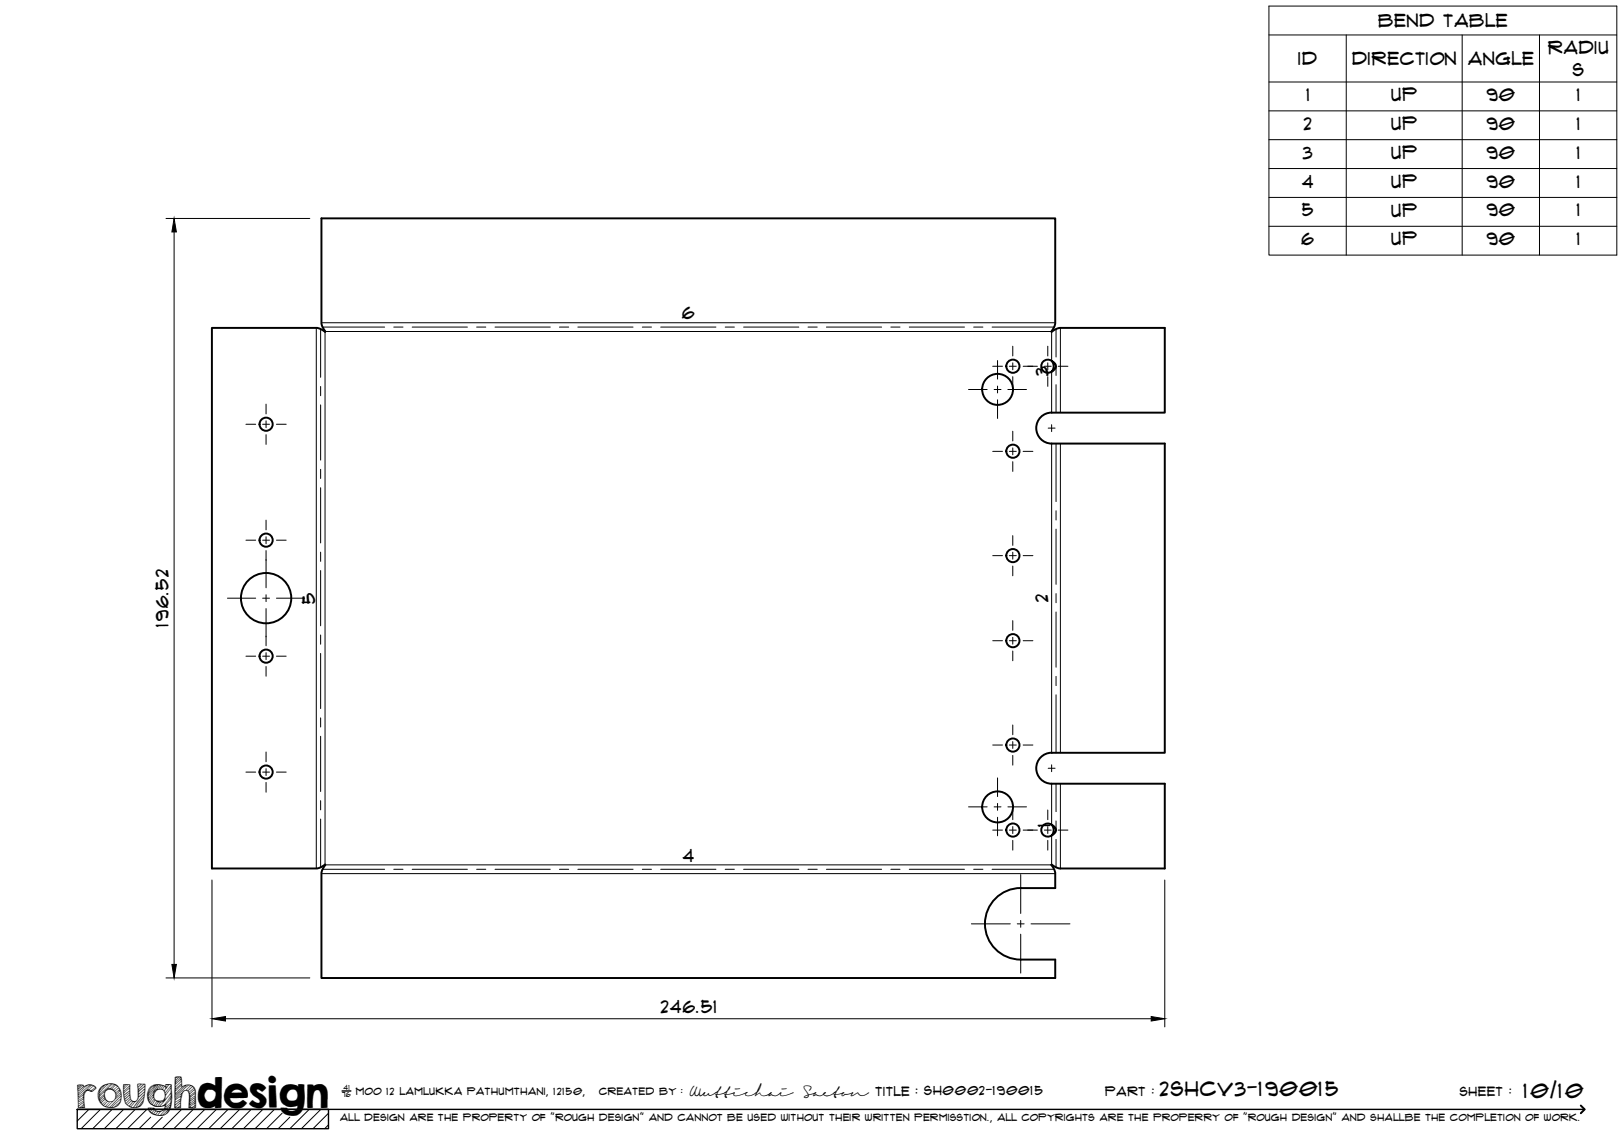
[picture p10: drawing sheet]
<svg xmlns="http://www.w3.org/2000/svg" width="420mm" height="297mm" viewBox="0 0 420 297" stroke-linecap="round" stroke-linejoin="round" font-family="sans-serif">
<!-- layer: Visible -->
<g fill="none" stroke="#000" stroke-width=".51">
<path d="M272.1 93.4l.7 .6 .4 .7-.3 .7-.8 .7 .3-.4 .2-.8-.2-1zM272.1 93.4a1.7 1.7 0 0 0-2.7 1.4 1.7 1.7 0 0 0 2.7 1.3M272.1 106.8h29.2v-22h-27.2l-2.1 1 .8-1.2 .2-.9v-27.2h-189.8v27.2l.2 .9 .8 1.2-2.2-1h-27.2v139.9h27.2l2.2-.9-.8 1.2-.2 .8v27.3h189.8v-4.8h-8.9a9.3 9.3 0 0 1-9.3-9.3 9.3 9.3 0 0 1 9.3-9.2M272.1 106.8a4 4 0 0 0-4 4 4 4 0 0 0 4 4h29.2v80h-29.2M272.1 194.8a4 4 0 0 0-4 4 4 4 0 0 0 4 4h29.2v21.9h-27.2l-.8-.2-1.2-.8 .9 2v4.1h-8.9M272.1 213.4l.7 .6 .4 .7-.3 .8-.8 .7 .3-.5 .2-.8-.2-1zM272.1 213.4a1.7 1.7 0 0 0-2.7 1.4 1.7 1.7 0 0 0 2.7 1.4"/>
<circle cx="262.1" cy="94.8" r="1.7"/>
<circle cx="68.8" cy="109.8" r="1.7"/>
<circle cx="258.1" cy="100.8" r="4"/>
<circle cx="262.1" cy="116.8" r="1.7"/>
<circle cx="68.8" cy="139.8" r="1.7"/>
<circle cx="68.8" cy="154.8" r="6.5"/>
<circle cx="262.1" cy="143.8" r="1.7"/>
<circle cx="68.8" cy="169.8" r="1.7"/>
<circle cx="262.1" cy="165.8" r="1.7"/>
<circle cx="68.8" cy="199.8" r="1.7"/>
<circle cx="262.1" cy="192.8" r="1.7"/>
<circle cx="258.1" cy="208.8" r="4"/>
<circle cx="262.1" cy="214.8" r="1.7"/>
</g>
<!-- layer: Bend Center -->
<g fill="none" stroke="#000" stroke-width=".26">
<path d="M83 85.1v12.5M83 100v2.4M83.5 84.6h16M101.9 84.6h2.4M106.6 84.6h14.3M123.3 84.6h2.4M128.1 84.6h14.3M144.7 84.6h2.4M149.5 84.6h14.3M166.2 84.6h2.4M170.9 84.6h14.3M187.6 84.6h2.4"/>
<path d="M192.4 84.6h14.3M209 84.6h2.4M213.8 84.6h14.3M230.5 84.6h2.4M235.2 84.6h14.3M251.9 84.6h2.4M256.7 84.6h16M273.2 85.1v7.3M273.2 94.8v2.3M273.2 99.5v7.3M83 104.8v14.2M273.2 114.8v15"/>
<path d="M83 121.4v2.4M83 126.2v14.3M273.2 132.2v2.3M273.2 136.9v14.3M83 142.9v2.4M83 147.6v14.3M273.2 153.6v2.4M273.2 158.4v14.2M83 164.3v2.4M83 169.1v14.3M273.2 175v2.4M273.2 179.8v15"/>
<path d="M83 185.7v2.4M83 190.5v14.3M83 207.2v2.4M83 211.9v12.5M273.2 202.8v7.2M273.2 212.4v2.4M273.2 217.2v7.2M83.5 224.9h16M101.9 224.9h2.4M106.6 224.9h14.3M123.3 224.9h2.4M128.1 224.9h14.3"/>
<path d="M144.7 224.9h2.4M149.5 224.9h14.3M166.2 224.9h2.4M170.9 224.9h14.3M187.6 224.9h2.4M192.4 224.9h14.3M209 224.9h2.4M213.8 224.9h14.3M230.5 224.9h2.4M235.2 224.9h14.3M251.9 224.9h2.4M256.7 224.9h16"/>
</g>
<!-- layer: Visible Narrow -->
<g fill="none" stroke="#000" stroke-width=".26">
<path d="M81.8 84.8v139.9M83.2 83.5h189.8M84.1 85.8v137.9M84.2 85.8h187.8M272.1 85.8v7.6M272.1 96.1v10.7M274.3 84.8v22M272.1 114.8v80M274.3 114.8v80M272.1 202.8v10.6M272.1 216.2v7.5M274.3 202.8v21.9"/>
<path d="M83.2 226h189.8M84.2 223.8h187.8"/>
</g>
<!-- layer: TitleBlock -->
<path d="M20 287h65v5h-65zM20 287h390M88.5 282.3h2.3" fill="none" stroke="#000" stroke-width=".36"/>
<path d="M409 286.1l1 .9-1 1" fill="none" stroke="#000" stroke-width=".51"/>
<g fill="none" stroke="#000" stroke-width=".26">
<path d="M23 287l-3 3.1M26 287l-5 5M29 287l-5 5M32 287l-5 5M35 287l-5 5M38 287l-5 5M39 289.1l-3 2.9M42 289.1l-3 2.9M47 287l-5 5M50 287l-5 5M53 287l-5 5M56 287l-5 5"/>
<path d="M59 287l-5 5M62 287l-5 5M65 287l-5 5M68 287l-5 5M71 287l-5 5M73 288l-4 4M75 289.1l-3 2.9M80 287l-5 5M83 287l-5 5M85 288l-4 4M85 291l-1 1"/>
</g>
<!-- layer: Smart Centers -->
<g fill="none" stroke="#000" stroke-width=".26">
<path d="M256.8 94.8h2.6M258.1 93.3v4.8M258.1 99.9v1.8M261.1 94.8h1.8M262 89.6v2.5M262 93.9v1.8M262 97.5v2.5M264.7 94.8h3.7M270.2 94.8h1.8M271.1 89.6v2.5M271.1 93.9v1.8M271.1 97.5v2.5"/>
<path d="M273.8 94.8h2.5M63.6 109.8h2.5M67.9 109.8h1.8M68.8 104.6v2.5M68.8 108.9v1.8M68.8 112.5v2.5M71.5 109.8h2.5M250.6 100.8h4.8M256.8 116.8h2.6M257.2 100.8h1.8M258.1 103.4v4.9M260.8 100.8h4.8"/>
<path d="M261.1 116.8h1.8M262 111.6v2.5M262 115.9v1.8M262 119.5v2.5M264.7 116.8h2.5M271.2 110.8h1.8M272.1 109.9v1.8M63.6 139.8h2.5M67.9 139.8h1.8M68.8 134.6v2.5M68.8 138.9v1.8M71.5 139.8h2.5"/>
<path d="M262 138.6v2.5M58.8 154.8h7.3M67.9 154.8h1.8M68.8 142.5v9.6M68.8 153.9v1.8M68.8 157.5v9.6M71.5 154.8h7.3M256.8 143.8h2.6M261.1 143.8h1.8M262 142.9v1.8M262 146.5v2.5M264.7 143.8h2.5"/>
<path d="M63.6 169.8h2.5M67.9 169.8h1.8M68.8 168.9v1.8M68.8 172.5v2.5M71.5 169.8h2.5M256.8 165.8h2.6M261.1 165.8h1.8M262 160.6v2.5M262 164.9v1.8M262 168.5v2.5M264.7 165.8h2.5M63.6 199.8h2.5"/>
<path d="M67.9 199.8h1.8M68.8 194.6v2.5M68.8 198.9v1.8M71.5 199.8h2.5M256.8 192.8h2.6M261.1 192.8h1.8M262 187.6v2.5M262 191.9v1.8M262 195.5v2.5M264.7 192.8h2.5M271.2 198.8h1.8M272.1 197.9v1.8"/>
<path d="M68.8 202.4v2.6M250.6 208.8h4.8M256.8 214.8h2.6M257.2 208.8h1.8M258.1 201.3v4.8M258.1 207.9v1.8M258.1 211.5v4.8M260.8 208.8h4.8M261.1 214.8h1.8M262 209.6v2.5M262 213.9v1.8M262 217.5v2.5"/>
<path d="M264.7 214.8h3.7M270.2 214.8h1.8M271.1 209.6v2.5M271.1 213.9v1.8M271.1 217.5v2.5M273.8 214.8h2.5M251.3 239h10.1M263.2 239h1.8M264.1 226.3v10.1M264.1 238.2v1.7M266.7 239h10.1M264.1 241.7v10.1"/>
</g>
<!-- layer: Bend Tables -->
<path d="M328.3 1.6h90v64.4h-90zM328.3 9h90M348.3 9v57M378.3 9v57M398.3 9v57M328.3 21.2h90M328.3 28.7h90M328.3 36.1h90M328.3 43.6h90M328.3 51.1h90M328.3 58.6h90" fill="none" stroke="#000" stroke-width=".26"/>
<!-- layer: FD_Dimensions -->
<path d="M42.9 56.5h37.3M45 60v189.5M54.8 227.7v38M301.3 227.7v38M42.9 253h37.3M58.3 263.6h239.5" fill="none" stroke="#000" stroke-width=".26"/>
<path d="M45 56.5l.6 3.5h-1.1zM44.5 249.5h1.1l-.6 3.5zM54.8 263.6l3.5-.6v1.2zM297.8 263l3.5 .6-3.5 .6z" fill="#000" stroke="#000" stroke-width=".26"/>
<text font-size="9.7" x="19.9" y="286.8">roughdesign</text>
<g font-size="5.3">
<text x="300.1" y="283.6">2SHCV3-190015</text>
<text x="394.1" y="284">10/10</text>
</g>
<g font-size="4.6">
<text x="356.6" y="7">Bend Table</text>
<text x="335.9" y="16.9">ID</text>
<text x="349.8" y="16.8">Direction</text>
<text x="379.8" y="16.9">Angle</text>
<text x="400.5" y="13.9">Radiu</text>
<text x="406.9" y="19.8">s</text>
<text x="338" y="26.1">1</text>
<text x="360" y="26.2">Up</text>
<text x="384.6" y="26.1">90</text>
<text x="408" y="26.1">1</text>
<text x="337.3" y="33.6">2</text>
<text x="360" y="33.6">Up</text>
<text x="384.6" y="33.6">90</text>
<text x="408" y="33.6">1</text>
<text x="337.1" y="41">3</text>
<text x="360" y="41.1">Up</text>
<text x="384.6" y="41">90</text>
<text x="408" y="41">1</text>
<text x="336.9" y="48.5">4</text>
<text x="360" y="48.6">Up</text>
<text x="384.6" y="48.5">90</text>
<text x="408" y="48.5">1</text>
<text x="336.9" y="56">5</text>
<text x="360" y="56">Up</text>
<text x="384.6" y="56">90</text>
<text x="408" y="56">1</text>
<text x="336.7" y="63.4">6</text>
<text x="360" y="63.5">Up</text>
<text x="384.6" y="63.4">90</text>
<text x="408" y="63.4">1</text>
<text x="176.5" y="82.6">6</text>
<text x="271.1" y="97.2" transform="rotate(-90 271.1 97.2)">3</text>
<text x="271.2" y="155.8" transform="rotate(-90 271.2 155.8)">2</text>
<text x="81.5" y="156.2" transform="rotate(-90 81.5 156.2)">5</text>
<text x="43.6" y="162.1" transform="rotate(-90 43.6 162.1)">196.52</text>
<text x="271.8" y="213.9" transform="rotate(-90 271.8 213.9)">1</text>
<text x="176.7" y="222.9">4</text>
<text x="170.9" y="262.1">246.51</text>
</g>
<g font-size="3.4">
<text x="178.3" y="283.5">Wuttichai</text>
<text x="208.1" y="283.5">Saeton title : SH0002-190015</text>
</g>
<g font-size="3.3">
<text x="286" y="283.5">Part :</text>
<text x="377.7" y="283.5">sheet :</text>
</g>
<g font-size="2.7">
<text x="92.1" y="283.3">moo 12 Lamlukka pathumthani, 12150,</text>
<text x="155" y="283.3">created by :</text>
</g>
<text font-size="2.6" x="88" y="290.1">all design are the property of &quot;rough design&quot; and cannot be used without their written permisstion., all copyrights are the properry of &quot;rough design&quot; and shallbe the completion of work.</text>
<g font-size="1.9">
<text x="88.5" y="283.9">76</text>
<text x="88.9" y="282.1">41</text>
</g>
</svg>
